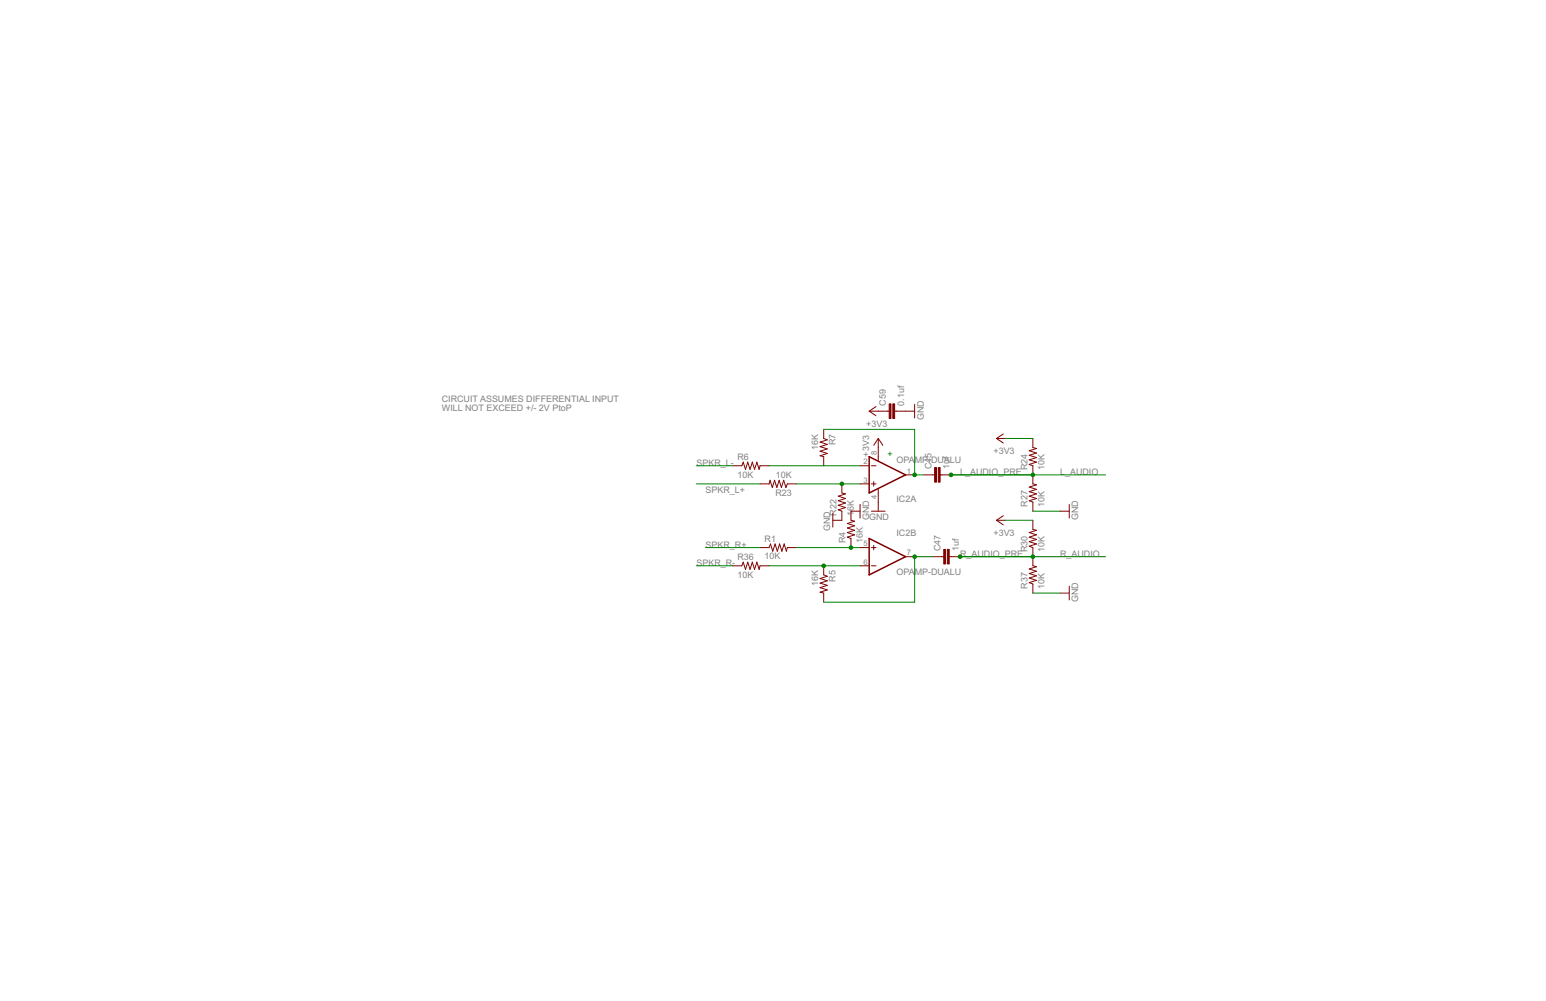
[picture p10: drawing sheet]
<svg xmlns="http://www.w3.org/2000/svg" width="432mm" height="279mm" viewBox="0 0 432 279" stroke-linecap="round" stroke-linejoin="round" font-family="sans-serif">
<g fill="none" stroke="#800000" stroke-width=".28">
<path d="M230.1 119.8v2.6l1 .4-2.1 .6 2.1 .6-2.1 .7 2.1 .6-2.1 .6 2.1 .7-2.1 .6 1.1 .3v2.5M242.8 114.8h5.5M242.8 114.8l1.9 1.2M244.7 113.5l-1.9 1.3M249.9 114.8h5.6M255.5 112.9v3.8M204.7 130h2.5l.4-1 .6 2 .7-2 .6 2 .6-2 .7 2 .6-2 .6 2 .3-1h2.5M212.3 135.1h2.5l.3-1.1 .6 2.1 .6-2.1 .7 2.1 .6-2.1 .6 2.1 .7-2.1 .6 2.1 .4-1h2.5M235.1 135.1v2.5l1.1 .3-2.1 .6 2.1 .6-2.1 .7 2.1 .6-2.1 .6 2.1 .7-2.1 .6 1 .4v2.5h-2.5M240.2 135.1h2.6M240.2 130h2.6M243.4 135.1h1.3"/>
<path d="M243.4 130h1.3M244 134.4v1.3M245.3 122.4v6.2M245.3 136.4v6.3M245.3 122.4l1.3 1.9M245.3 122.4l-1.3 1.9M252.9 132.5h2.6M258 132.5h3M262.6 132.5h3M278.3 122.4l1.9 1.3M278.3 122.4h2.6M280.2 121.1l-1.9 1.3"/>
<path d="M288.5 122.4v2.5l1 .3-2 .6 2 .6-2 .7 2 .6-2 .7 2 .6-2 .6 1 .4v5.1l1 .2-2 .7 2 .6-2 .6 2 .7-2 .6 2 .6-2 .7 1 .3v2.6M204.7 157.9h2.5l.4-1 .6 2 .7-2 .6 2 .6-2 .7 2 .6-2 .6 2 .3-1h2.5M212.3 152.8h2.5l.4-1 .6 2.1 .7-2.1 .6 2.1 .6-2.1 .7 2.1 .6-2.1 .6 2.1 .3-1.1h2.5M230.1 157.9v2.6l1 .3-2.1 .7 2.1 .6-2.1 .7 2.1 .6-2.1 .6 2.1 .7-2.1 .6 1.1 .2v2.6M232.6 143.3v3.8M240.2 152.8h2.6M240.2 157.9h2.6M240.2 142.7h-2.5v2.5l1 .3-2 .6 2 .6-2 .7 2 .6-2 .7 2 .6-2 .6 1 .4v2.5M240.2 140.8v3.8M243.4 152.8h1.3M243.4 157.9h1.3M243.4 142.7h3.8"/>
<path d="M244 152.2v1.3M252.9 155.4h2.6M260.5 155.4h3.1M265.1 155.4h3.1M278.3 145.2h2.6M278.3 145.2l1.9 1.3M280.2 144l-1.9 1.2M288.5 145.2v2.6l1 .2-2 .7 2 .6-2 .6 2 .7-2 .6 2 .6-2 .7 1 .3v5.1l1 .3-2 .6 2 .6-2 .7 2 .6-2 .7 2 .6-2 .6 1 .4v2.5M296.1 142.7h2.5M298.6 140.8v3.8M296.1 165.5h2.5M298.6 163.6v3.8"/>
</g>
<path d="M242.8 127.5l10.1 5-10.1 5.1zM242.8 150.3l10.1 5.1-10.1 5.1z" fill="none" stroke="#800000" stroke-width=".42"/>
<g fill="#800000" stroke="#800000" stroke-width=".28">
<path d="M262.1 130.5h.5v4.1h-.5z"/>
<path d="M261 130.5h.6v4.1h-.6z"/>
<path d="M264.6 153.4h.5v4h-.5z"/>
<path d="M263.6 153.4h.5v4h-.5z"/>
<path d="M249.4 112.7h.5v4.1h-.5z"/>
<path d="M248.3 112.7h.6v4.1h-.6z"/>
</g>
<g fill="none" stroke="#008000" stroke-width=".28">
<path d="M230.1 119.8h25.4v12.7h2.5M194.5 130h10.2M194.5 135.1h17.8M214.8 130h25.4M222.4 135.1h17.8M265.6 132.5h43.2M280.9 122.4h7.6M194.5 157.9h10.2M197 152.8h15.3M214.8 157.9h25.4M222.4 152.8h17.8M260.5 155.4h-5v12.7h-25.4"/>
<path d="M268.2 155.4h40.6M280.9 145.2h7.6M288.5 142.7h7.6M288.5 165.5h7.6"/>
</g>
<g fill="#008000" stroke="#008000" stroke-width=".28">
<circle cx="237.7" cy="152.8" r=".51"/>
<circle cx="230.1" cy="157.9" r=".51"/>
<circle cx="235.1" cy="135.1" r=".51"/>
<circle cx="265.6" cy="132.5" r=".51"/>
<circle cx="288.5" cy="132.5" r=".51"/>
<circle cx="268.2" cy="155.4" r=".51"/>
<circle cx="288.5" cy="155.4" r=".51"/>
<circle cx="255.5" cy="155.4" r=".51"/>
<circle cx="255.5" cy="132.5" r=".51"/>
</g>
<g font-size="2.8" fill="#808080">
<text x="123.4" y="112.1">CIRCUIT ASSUMES DIFFERENTIAL INPUT</text>
<text x="247.5" y="113.2" transform="rotate(-90 247.5 113.2)">C59</text>
<text x="252.5" y="113.2" transform="rotate(-90 252.5 113.2)">0.1uf</text>
<text x="123.4" y="114.8">WILL NOT EXCEED +/- 2V PtoP</text>
<text x="241.9" y="119.1">+3V3</text>
<text x="258" y="117.3" transform="rotate(-90 258 117.3)">GND</text>
<text x="228.5" y="125.6" transform="rotate(-90 228.5 125.6)">16K</text>
<text x="233.3" y="124.3" transform="rotate(-90 233.3 124.3)">R7</text>
<text x="194.5" y="130">SPKR_L-</text>
<text x="205.9" y="128.5">R6</text>
<text x="242.8" y="127.5" transform="rotate(-90 242.8 127.5)">+3V3</text>
<text x="250.4" y="129.2">OPA</text>
<text x="255.5" y="129.2">MP-DUALU</text>
<text x="260.2" y="131" transform="rotate(-90 260.2 131)">C45</text>
<text x="265.2" y="131" transform="rotate(-90 265.2 131)">1uf</text>
<text x="277.5" y="126.7">+3V3</text>
<text x="287" y="131.3" transform="rotate(-90 287 131.3)">R24</text>
<text x="291.8" y="131.3" transform="rotate(-90 291.8 131.3)">10K</text>
<text x="197.1" y="137.6">SPKR_L+</text>
<text x="205.9" y="133.3">10K</text>
<text x="216.7" y="133.6">10K</text>
<text x="268.2" y="132.5">L_AUDIO_PRE</text>
<text x="296.1" y="132.5">L_AUDIO</text>
<text x="216.6" y="138.3">R23</text>
<text x="233.6" y="144" transform="rotate(-90 233.6 144)">R22</text>
<text x="238.4" y="144" transform="rotate(-90 238.4 144)">1</text>
<text x="238.4" y="142.6" transform="rotate(-90 238.4 142.6)">6K</text>
<text x="250.4" y="140">IC2A</text>
<text x="287" y="141.4" transform="rotate(-90 287 141.4)">R27</text>
<text x="291.8" y="141.4" transform="rotate(-90 291.8 141.4)">10K</text>
<text x="231.8" y="148.2" transform="rotate(-90 231.8 148.2)">GND</text>
<text x="242.8" y="145.2" transform="rotate(-90 242.8 145.2)">GND</text>
<text x="250.4" y="149.7">IC2B</text>
<text x="277.5" y="149.5">+3V3</text>
<text x="301.2" y="145.2" transform="rotate(-90 301.2 145.2)">GND</text>
<text x="197.1" y="152.8">SPKR_R+</text>
<text x="213.6" y="151.3">R1</text>
<text x="236.2" y="151.6" transform="rotate(-90 236.2 151.6)">R4</text>
<text x="241" y="151.6" transform="rotate(-90 241 151.6)">16K</text>
<text x="262.7" y="153.9" transform="rotate(-90 262.7 153.9)">C47</text>
<text x="267.8" y="153.9" transform="rotate(-90 267.8 153.9)">1uf</text>
<text x="268.2" y="155.4">R_AUDIO_PRE</text>
<text x="287" y="154.1" transform="rotate(-90 287 154.1)">R30</text>
<text x="291.8" y="154.1" transform="rotate(-90 291.8 154.1)">10K</text>
<text x="296.1" y="155.4">R_AUDIO</text>
<text x="194.5" y="157.9">SPKR_R-</text>
<text x="205.9" y="161.2">10K</text>
<text x="205.9" y="156.4">R36</text>
<text x="213.6" y="156.1">10K</text>
<text x="250.4" y="160.5">OPA</text>
<text x="255.5" y="160.5">MP-DUALU</text>
<text x="228.5" y="163.7" transform="rotate(-90 228.5 163.7)">16K</text>
<text x="233.3" y="162.4" transform="rotate(-90 233.3 162.4)">R5</text>
<text x="287" y="164.3" transform="rotate(-90 287 164.3)">R37</text>
<text x="291.8" y="164.3" transform="rotate(-90 291.8 164.3)">10K</text>
<text x="301.2" y="168.1" transform="rotate(-90 301.2 168.1)">GND</text>
</g>
<text font-size="2.8" fill="#008000" x="247.8" y="127.5">+</text>
<g font-size="2.4" fill="#808080">
<text x="241.2" y="129.6">2</text>
<text x="244.9" y="127.1" transform="rotate(-90 244.9 127.1)">8</text>
<text x="241.2" y="134.7">3</text>
<text x="253.3" y="132.2">1</text>
<text x="244.9" y="139.2" transform="rotate(-90 244.9 139.2)">4</text>
<text x="241.2" y="152.5">5</text>
<text x="253.3" y="155">7</text>
<text x="241.2" y="157.6">6</text>
</g>
</svg>
